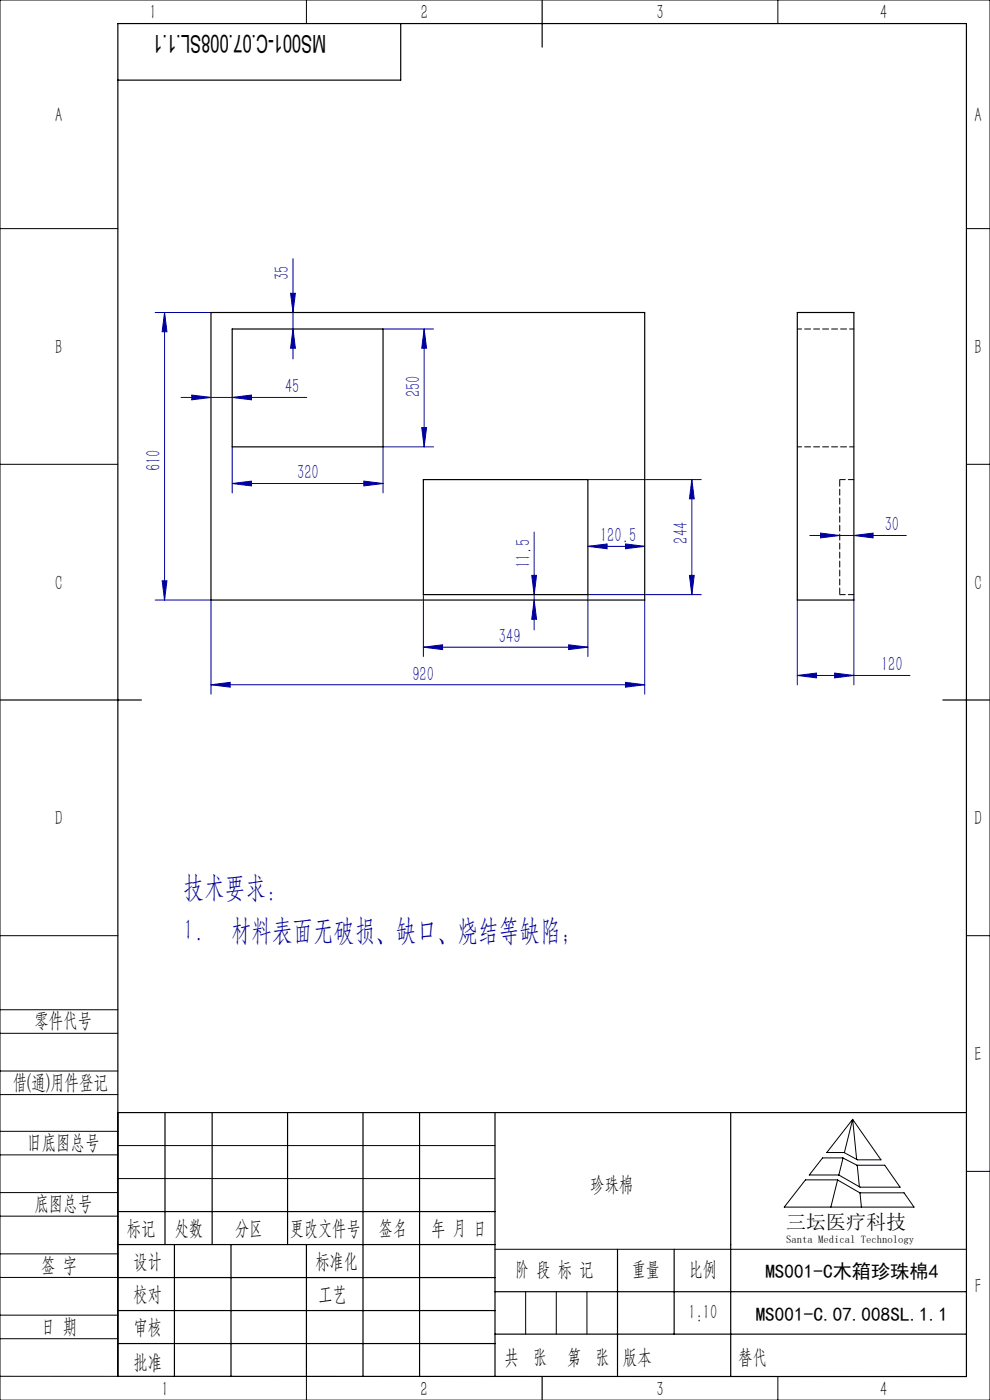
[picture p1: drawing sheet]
<svg xmlns="http://www.w3.org/2000/svg" width="210mm" height="297mm" viewBox="0 0 210 297" stroke-linecap="round" stroke-linejoin="round" font-family="sans-serif">
<g fill="none" stroke="#0000a0" stroke-width=".21">
<path d="M62.1 54.9v21.2M32.9 66.3h11.9M34.9 66.3l.5 4.1h-1zM34.9 66.3v61M61.6 62.2h1.1l-.6 4.1zM62.1 69.8l.6 4.1h-1.1zM81.3 69.8h10.7M90 69.8l.5 4.1h-1zM90 69.8v25M38.4 84.3h26.7M40.7 83.8l4.1 .5-4.1 .5zM49.3 84.3l4-.5v1z"/>
<path d="M49.3 94.8v9.8M89.5 90.7h1l-.5 4.1zM92 94.8h-10.7v9.8M49.3 102.6l4-.5v1zM49.3 102.6h32M77.2 102.1l4.1 .5-4.1 .5zM113.3 112.9v20.7M124.7 101.7h24.1M124.7 115.9l4.1-.5v1zM124.7 115.9h12.1M132.7 115.4l4.1 .5-4.1 .5zM146.8 101.7l.5 4.1h-1.1z"/>
<path d="M146.8 101.7v24.4M171.8 113.6h20.5M174 113.1l4.1 .5-4.1 .5zM181.1 113.6l4.1-.5v1zM32.9 127.3h11.9v20M34.4 123.2h1l-.5 4.1zM89.8 137.3l4.1-.5v1zM89.8 126.1v13.2M89.8 137.3h34.9M112.8 122.1h1l-.5 4zM113.3 127.3l.5 4.1h-1zM120.6 136.8l4.1 .5-4.1 .5z"/>
<path d="M136.8 127.3v20M146.2 122.1h1.1l-.5 4zM148.8 126.1h-24.1v13.2M169.1 127.3v18M181.1 127.3v18M44.8 145.3l4-.5v1zM44.8 145.3h92M132.7 144.8l4.1 .5-4.1 .5zM169.1 143.3l4.1-.5v1zM169.1 143.3h23.9M177 142.8l4.1 .5-4.1 .5z"/>
</g>
<g fill="none" stroke="#000" stroke-width=".21">
<path d="M0 0h210v297h-210zM65 0v5M165 0v5M0 48.5h25M205 48.5h5M0 98.5h25M205 98.5h5M0 198.5h25M205 198.5h5M0 214.2h25M0 219.2h25M0 232.2h25"/>
<path d="M0 227.2h25M0 240h25M25 236v56h-25M180.9 237.5l6 8.6h-5l-2.9-1.6h-3.6zM180.9 237.5l-1.8 7M180.9 237.5l.8 8.5M0 245h25M0 258h25M0 253h25M25 243h80M25 250h80M170.9 250.3h6.7l4.8 2.8h9.4l2.1 3h-27.5z"/>
<path d="M174.5 245.6h4.3l3 1.6h5.9l3.2 4.7h-8.5l-4.5-2.6h-6.2zM177.7 250.3l-1.5 5.8M178.8 245.7l-.9 3.6M181.8 247.2l.5 4.6M182.4 253.1l.3 3M205 248.5h5M0 271h25M0 266h25M0 279h25M105 265h100M111.5 274v9M118 274v9"/>
<path d="M124.5 274v9M0 284h25M65 292v5M153.7 292h.1M165 292v5"/>
</g>
<g fill="none" stroke="#000" stroke-width=".25">
<path d="M85 5v12h-60M115 0v10M0 148.5h30M200 148.5h10M25 236h180M35 236v28M45 236v28M61 236v28M77 236v56M89 236v56M105 236v56M155 236v56"/>
<path d="M25 257h80M25 264h80M25 271h80M25 278h80M37 264v28M49 264v28M65 264v28M105 274h100M131 265v27M143 265v18M25 292h180v-287h-180v287M25 285h80"/>
<path d="M105 283h100M115 292v5"/>
</g>
<g fill="#0000a0">
<path d="M49.3 84.3l4-.5v1zM40.7 83.8l4.1 .5-4.1 .5zM132.7 115.4l4.1 .5-4.1 .5zM124.7 115.9l4.1-.5v1zM177 142.8l4.1 .5-4.1 .5zM169.1 143.3l4.1-.5v1z"/>
<path d="M44.8 145.3l4-.5v1zM132.7 144.8l4.1 .5-4.1 .5zM89.8 137.3l4.1-.5v1zM120.6 136.8l4.1 .5-4.1 .5zM49.3 102.6l4-.5v1zM77.2 102.1l4.1 .5-4.1 .5zM174 113.1l4.1 .5-4.1 .5zM181.1 113.6l4.1-.5v1z"/>
<path d="M146.2 122.1h1.1l-.5 4zM146.8 101.7l.5 4.1h-1.1z"/>
<path d="M34.9 66.3l.5 4.1h-1zM34.4 123.2h1l-.5 4.1zM112.8 122.1h1l-.5 4zM113.3 127.3l.5 4.1h-1zM90 69.8l.5 4.1h-1zM89.5 90.7h1l-.5 4.1zM61.6 62.2h1.1l-.6 4.1zM62.1 69.8l.6 4.1h-1.1z"/>
</g>
<path d="M44.8 66.3h92v61h-92zM49.3 69.8h32v25h-32zM169.1 66.3h12v61h-12zM89.8 101.7h34.9v24.4h-34.9z" fill="none" stroke="#000" stroke-width=".25"/>
<path d="M181.1 69.8h-12M181.1 94.8h-12" fill="none" stroke="#000" stroke-width=".21" stroke-dasharray="1.3 .6" stroke-dashoffset=".3"/>
<path d="M178.1 101.7h3M178.1 126.1h3" fill="none" stroke="#000" stroke-width=".21" stroke-dasharray="1.3 .6" stroke-dashoffset=".1"/>
<path d="M178.1 101.7v24.4" fill="none" stroke="#000" stroke-width=".21" stroke-dasharray="1.3 .6" stroke-dashoffset="-.1"/>
<g font-size="6.3" fill="#0000a0">
<text x="39" y="190.2">技术要求：</text>
<text x="39" y="199.4">1.</text>
<text x="49" y="199.4">材料表面无破损、缺口、烧结等缺陷；</text>
</g>
<text font-size="5.2" x="69.2" y="7.3" transform="rotate(-180 69.2 7.3)">MS001-C.07.008SL.1.1</text>
<g font-size="4.4" fill="#010000">
<text x="31.7" y="4.1">1</text>
<text x="89.2" y="4.1">2</text>
<text x="139.2" y="4.1">3</text>
<text x="186.7" y="4.1">4</text>
<text x="156.6" y="289.5">替代</text>
</g>
<g font-size="4.4">
<text x="11.7" y="25.9">A</text>
<text x="206.7" y="25.9">A</text>
<text x="11.7" y="75.1">B</text>
<text x="206.7" y="75.1">B</text>
<text x="11.7" y="125.1">C</text>
<text x="206.7" y="125.1">C</text>
<text x="11.7" y="175.1">D</text>
<text x="206.7" y="175.1">D</text>
<text x="7.3" y="217.9">零件代号</text>
<text x="206.7" y="225.1">E</text>
<text x="2.7" y="231">借(通)用件登记</text>
<text x="5.8" y="243.7">旧底图总号</text>
<text x="7.3" y="256.8">底图总号</text>
<text x="125.2" y="252.6">珍珠棉</text>
<text x="26.9" y="261.9">标记</text>
<text x="37.1" y="261.9">处数</text>
<text x="49.9" y="261.9">分区</text>
<text x="61.5" y="261.9">更改文件号</text>
<text x="80.4" y="261.9">签名</text>
<text x="91.5" y="261.9">年 月 日</text>
<text x="8.7" y="269.8">签 字</text>
<text x="28.3" y="268.9">设计</text>
<text x="66.9" y="268.9">标准化</text>
<text x="109.3" y="270.8">阶 段 标 记</text>
<text x="134" y="270.8">重量</text>
<text x="146.1" y="270.8">比例</text>
<text x="206.8" y="274.4">F</text>
<text x="28.3" y="276">校对</text>
<text x="67.6" y="276">工艺</text>
<text x="146" y="279.8">1:10</text>
<text x="8.7" y="282.9">日 期</text>
<text x="28.4" y="283">审核</text>
<text x="28.3" y="290.4">批准</text>
<text x="107" y="289.5">共 张</text>
<text x="120.3" y="289.5">第 张</text>
<text x="132.1" y="289.5">版本</text>
<text x="34.2" y="296.1">1</text>
<text x="89.2" y="296.2">2</text>
<text x="139.2" y="296.2">3</text>
<text x="186.7" y="296.2">4</text>
</g>
<g font-size="4.4" fill="#0000a0">
<text x="61.3" y="59.5" transform="rotate(-90 61.3 59.5)">35</text>
<text x="60.5" y="83.4">45</text>
<text x="89.1" y="84.3" transform="rotate(-90 89.1 84.3)">250</text>
<text x="34" y="99.9" transform="rotate(-90 34 99.9)">610</text>
<text x="63" y="101.7">320</text>
<text x="187.7" y="112.7">30</text>
<text x="127.3" y="115">120.5</text>
<text x="145.9" y="115.3" transform="rotate(-90 145.9 115.3)">244</text>
<text x="112.4" y="120.5" transform="rotate(-90 112.4 120.5)">11.5</text>
<text x="105.8" y="136.4">349</text>
<text x="186.9" y="142.4">120</text>
<text x="87.5" y="144.4">920</text>
</g>
<text font-size="4.2" x="166.8" y="260.7">三坛医疗科技</text>
<g font-size="4.1">
<text x="162.4" y="271.1">MS001-C木箱珍珠棉4</text>
<text x="160.3" y="280.2">MS001-C.07.008SL.1.1</text>
</g>
<text font-size="2.3" x="166.8" y="263.6">Santa Medical Technology</text>
</svg>
